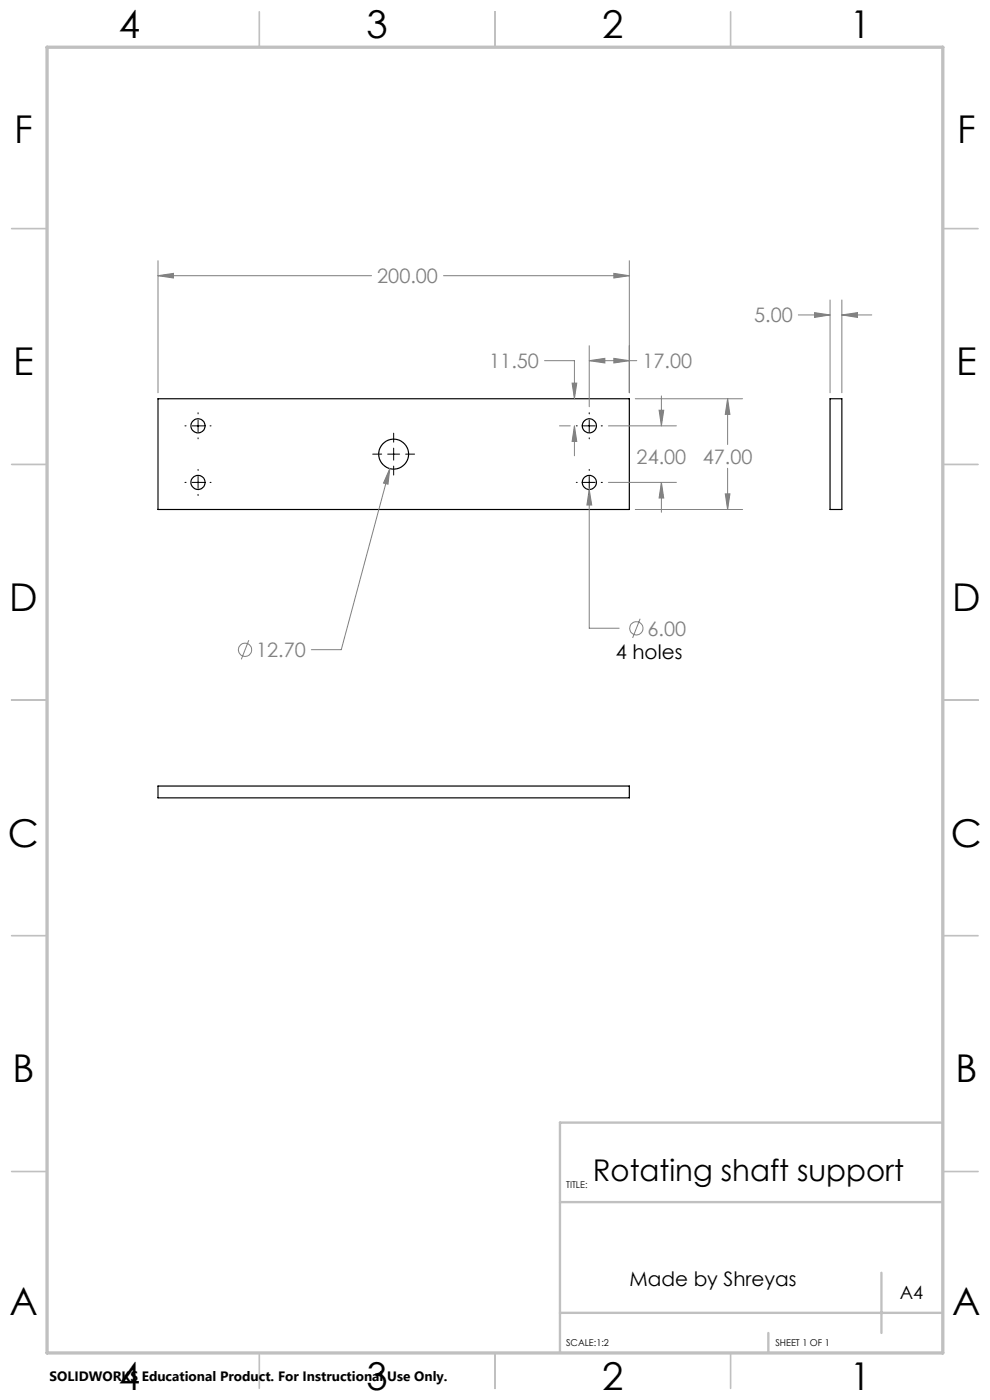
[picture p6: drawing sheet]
<svg xmlns="http://www.w3.org/2000/svg" width="210mm" height="297mm" viewBox="0 0 210 297" stroke-linecap="round" stroke-linejoin="round" font-family="sans-serif">
<g fill="none" stroke="#000" stroke-width=".25">
<path d="M33.5 84.6h100v23.5h-100zM176.1 84.6h2.5v23.5h-2.5zM33.5 166.8h100v2.5h-100z"/>
<circle cx="42" cy="90.3" r="1.5"/>
<circle cx="83.5" cy="96.3" r="3.2"/>
<circle cx="125" cy="90.3" r="1.49"/>
<circle cx="42" cy="102.3" r="1.49"/>
<circle cx="125" cy="102.4" r="1.5"/>
</g>
<g fill="none" stroke="#808080" stroke-width=".21">
<path d="M33.5 58.5l3.3-.5v1zM33.5 55.3v28M33.5 58.5h45.3M94.1 58.5h39.4M130.2 58l3.3 .5-3.3 .5zM133.5 55.3v28M115.5 76.5h6.3v8.1M125 76.5l3.3-.5v1zM125 73.3v13M125 76.5h10.1M130.2 76l3.3 .5-3.3 .5zM169.3 66.8h6.8"/>
<path d="M172.8 66.3l3.3 .5-3.3 .5zM176.1 63.6v19.7M178.6 66.8l3.3-.5v1zM178.6 63.6v19.7M178.6 66.8h6.3M82.7 99.4l-.4 3.3-.9-.2zM82.7 99.4l-10.3 38.4h-6.4M118.7 90.3h2.3M121.4 81.3h.9l-.5 3.3zM121.8 90.3l.5 3.4h-.9zM121.8 90.3v6.4M129 90.3h14.5"/>
<path d="M134.8 84.6h22.7M139.8 87h1l-.5 3.3zM140.3 84v6.3M154.3 84.6l.5 3.3h-1zM154.3 84.6v9.7M154.3 99.3v8.8M125 103.9l.5 3.2h-1zM125 103.9v29.4h6.3M129 102.3h14.5M134.8 108.1h22.7M140.3 102.3l.5 3.4h-1zM140.3 102.3v6.4"/>
<path d="M153.8 104.8h1l-.5 3.3zM52.8 135.8l-1.6 4.1M135.8 131.3l-1.6 4"/>
<circle cx="52" cy="137.9" r="1.41"/>
<circle cx="135" cy="133.3" r="1.4"/>
</g>
<g fill="none" stroke="#000" stroke-width=".21">
<path d="M39.2 90.3h.3M40.7 90.3h2.6M42 87.6v.2M42 89.1v2.5M42 92.9v.2M42 99.6v.2M44.6 90.3h.2M79.1 96.3h1.9M82.2 96.3h2.6M83.5 91.9v1.9M83.5 95.1v2.5M83.5 98.9v1.9"/>
<path d="M86 96.3h1.9M122.2 90.3h.2M123.7 90.3h2.6M125 87.6v.2M125 89.1v2.5M125 92.9v.2M125 99.6v.2M127.5 90.3h.3M39.2 102.3h.3M40.7 102.3h2.6M42 101.1v2.5M42 104.9v.2"/>
<path d="M44.6 102.3h.2M122.2 102.3h.2M123.7 102.3h2.6M125 101.1v2.5M125 104.9v.2M127.5 102.3h.3"/>
</g>
<g fill="none" stroke="#c0c0c0" stroke-width=".35">
<path d="M55 2.5v7.5M105 2.5v7.5M155 2.5v7.5M2.5 48.5h7.5M200 48.5h7.5M2.5 98.5h7.5M200 98.5h7.5M2.5 148.5h7.5M200 148.5h7.5M2.5 198.5h7.5M200 198.5h7.5M2.5 248.5h7.5"/>
<path d="M200 248.5h7.5M55 287v7.5M105 287v7.5M155 287v7.5"/>
</g>
<path d="M200 238.2h-81.2v48.8M118.8 255h81.2M118.8 278.5h81.2M187 270v12.8M163 282.8v4.2" fill="none" stroke="#c0c0c0" stroke-width=".5"/>
<path d="M10 10h190v277h-190z" fill="none" stroke="#c0c0c0" stroke-width=".7"/>
<path d="M130.2 58l3.3 .5-3.3 .5zM33.5 58.5l3.3-.5v1zM153.8 104.8h1l-.5 3.3zM154.3 84.6l.5 3.3h-1zM125 103.9l-.5 3.2h1zM82.7 99.4l-1.3 3.1 .9 .2zM139.8 87h1l-.5 3.3zM140.3 102.3l.5 3.4h-1zM121.8 90.3l.5 3.4h-.9zM121.4 81.3h.9l-.5 3.3zM125 76.5l3.3-.5v1zM130.2 76l3.3 .5-3.3 .5zM172.8 66.3l3.3 .5-3.3 .5zM178.6 66.8l3.3-.5v1z" fill="#808080"/>
<g font-size="8.1">
<text x="25.2" y="8">4</text>
<text x="77.7" y="8">3</text>
<text x="127.7" y="8">2</text>
<text x="180.2" y="8">1</text>
<text x="3" y="30.4">F</text>
<text x="203" y="30.4">F</text>
<text x="2.8" y="79.6">E</text>
<text x="202.8" y="79.6">E</text>
<text x="2" y="129.6">D</text>
<text x="202" y="129.6">D</text>
<text x="1.7" y="179.6">C</text>
<text x="201.7" y="179.6">C</text>
<text x="2.7" y="229.6">B</text>
<text x="202.7" y="229.6">B</text>
<text x="2" y="278.9">A</text>
<text x="202" y="278.9">A</text>
<text x="25.2" y="295">4</text>
<text x="77.7" y="295">3</text>
<text x="127.7" y="295">2</text>
<text x="180.2" y="295">1</text>
</g>
<text font-size="6.3" x="125.8" y="250.6">Rotating shaft support</text>
<g font-size="4.2" fill="#808080">
<text x="80" y="60.1">200.00</text>
<text x="160" y="68.4">5.00</text>
<text x="103.8" y="78.1">11.50</text>
<text x="136.3" y="78.1">17.00</text>
<text x="135" y="98.4">24.00</text>
<text x="149.1" y="98.4">47.00</text>
<text x="137.3" y="134.8">6.00</text>
<text x="54.3" y="139.4">12.70</text>
</g>
<g font-size="4.2">
<text x="130.6" y="139.9">4 holes</text>
<text x="133.5" y="272.8">Made by Shreyas</text>
</g>
<text font-size="3.9" x="190.9" y="275.5">A4</text>
<text font-size="2.9" x="10.5" y="292.9">SOLIDWORKS Educational Product. For Instructional Use Only.</text>
<g font-size="2">
<text x="120.1" y="251.9">TITLE:</text>
<text x="120.1" y="285.6">SCALE:1:2</text>
<text x="164.5" y="285.6">SHEET 1 OF 1</text>
</g>
</svg>
